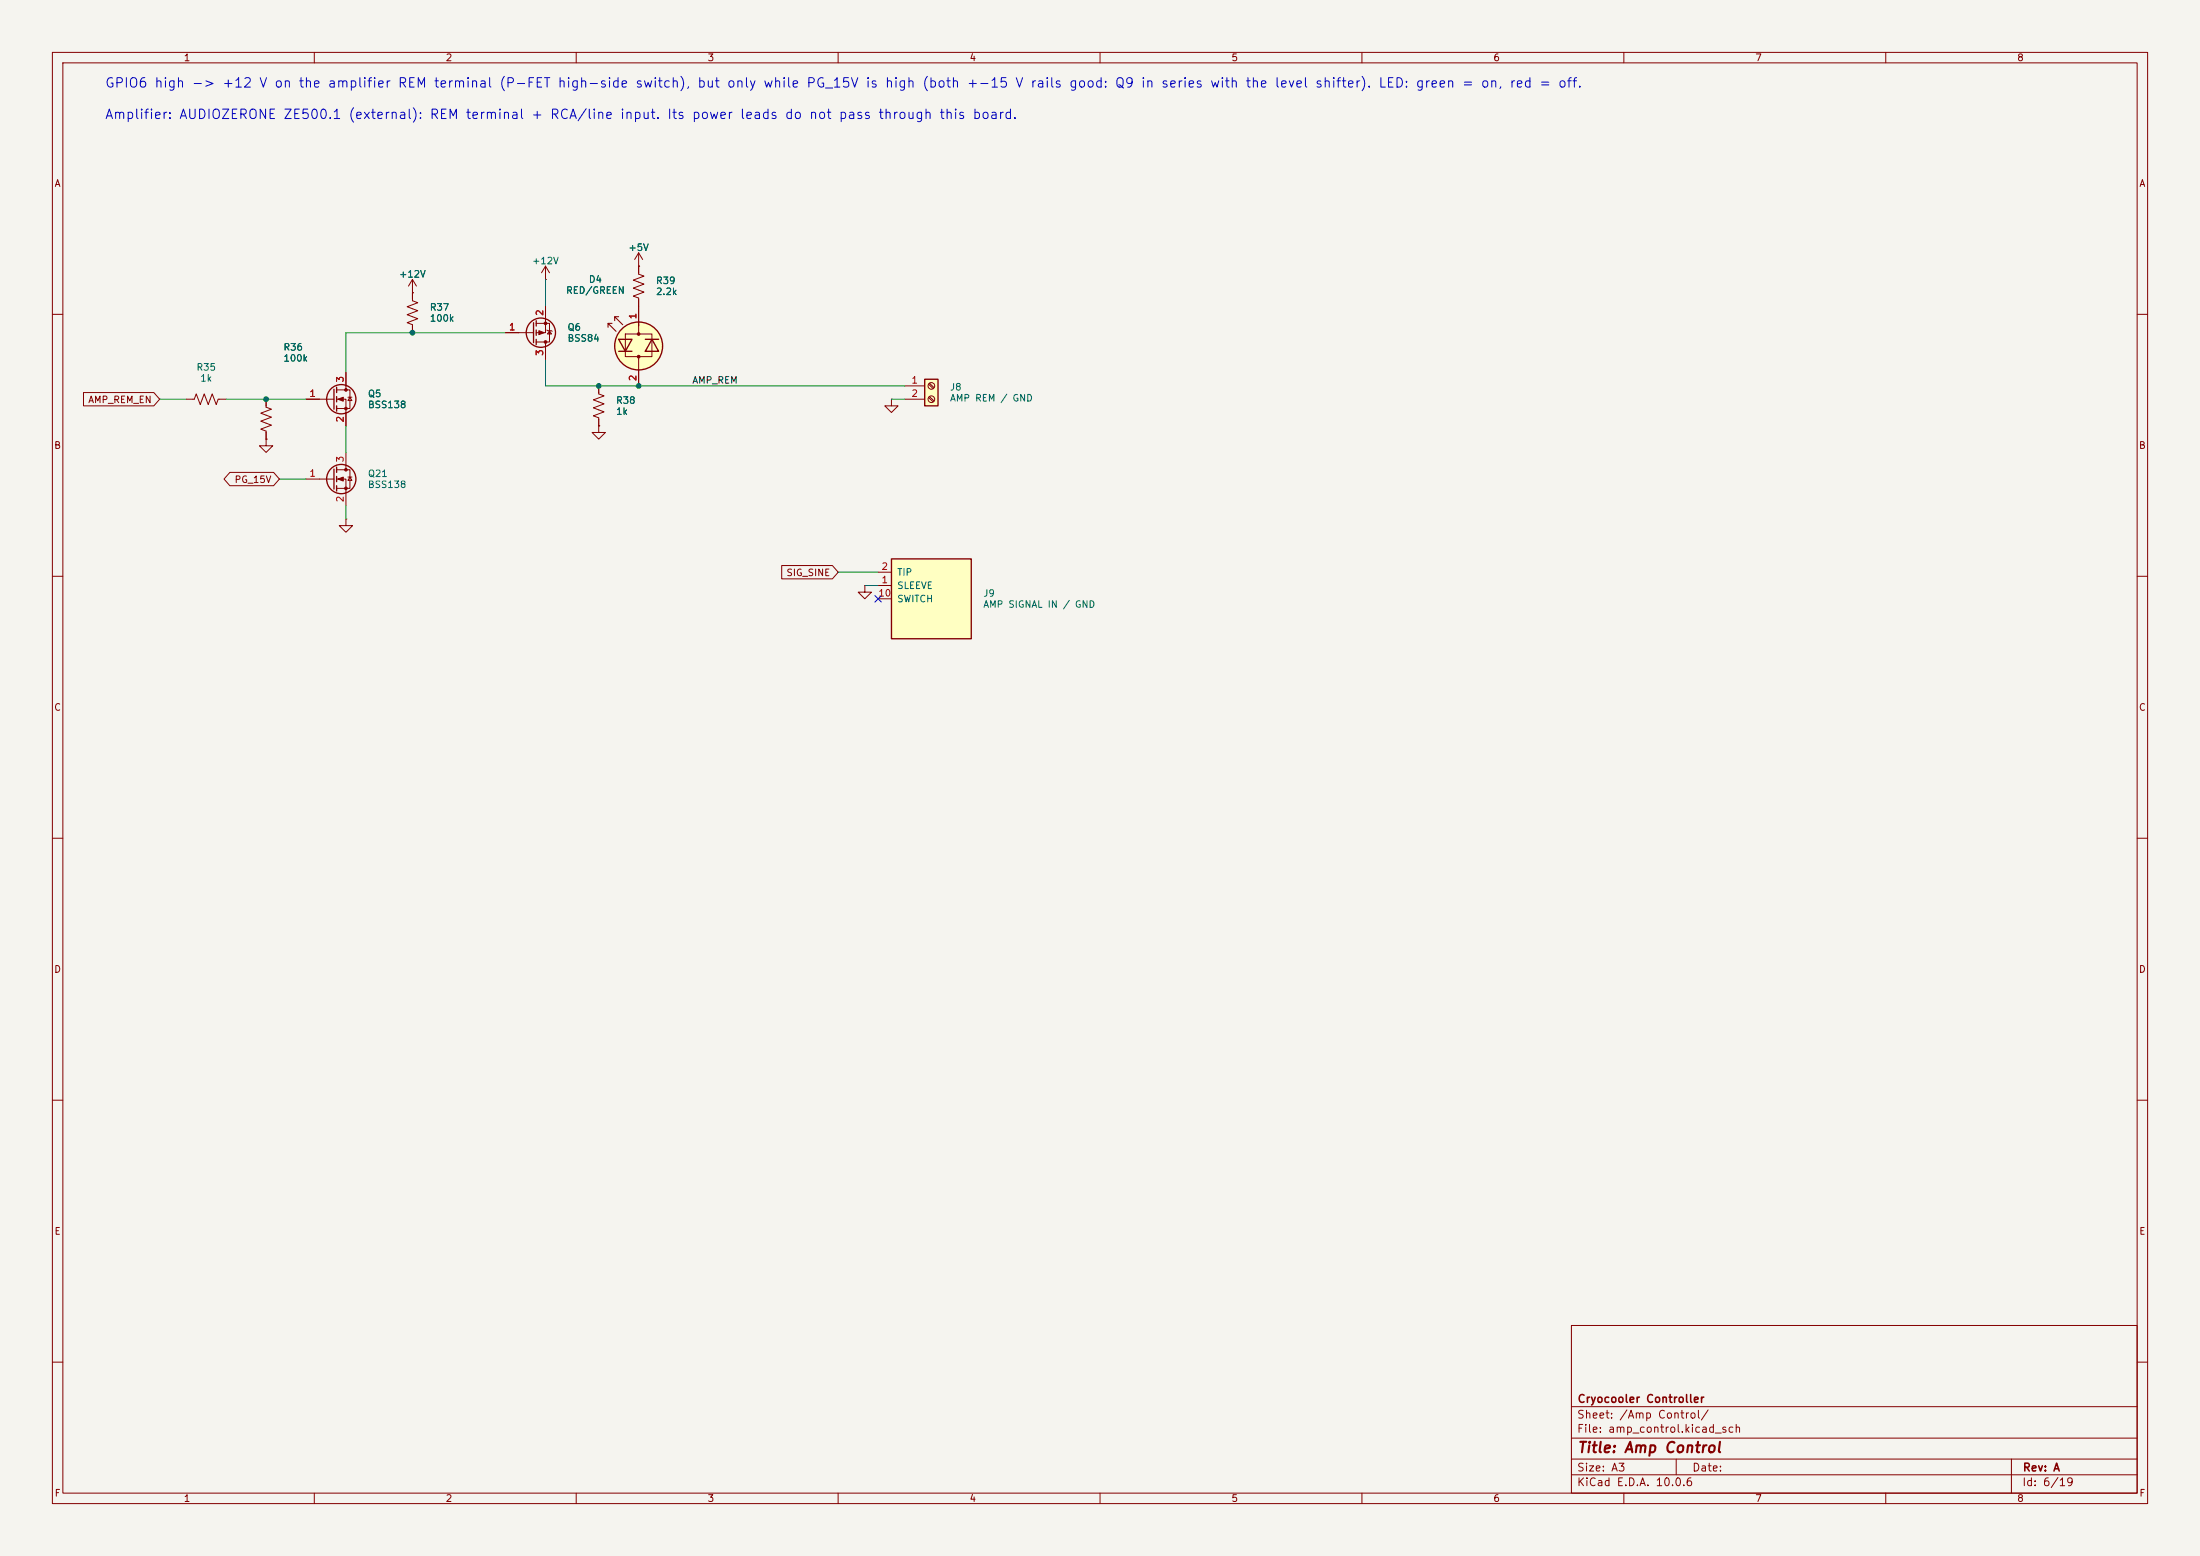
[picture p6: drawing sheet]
(kicad_sch
 (version 20260306)
 (generator "eeschema")
 (generator_version "10.0")
 (paper "A3")
 (title_block
  (title "Amp Control")
  (rev "A")
  (company "Cryocooler Controller"))
 (lib_symbols
  (symbol "Connector:Screw_Terminal_01x02"
   (pin_names
    (offset 1.016) (hide yes)) (exclude_from_sim no) (in_bom yes) (on_board yes)
   (in_pos_files yes)
   (duplicate_pin_numbers_are_jumpers no)
   (property "Reference" "J" (at 0 2.54 0) (show_name no) (do_not_autoplace no) (effects (font (size 1.27 1.27))))
   (property "Value" "Screw_Terminal_01x02" (at 0 -5.08 0) (show_name no) (do_not_autoplace no) (effects (font (size 1.27 1.27))))
   (property "Footprint" "" (at 0 0 0) (show_name no) (do_not_autoplace no) (hide yes) (effects (font (size 1.27 1.27))))
   (property "Datasheet" "" (at 0 0 0) (show_name no) (do_not_autoplace no) (hide yes) (effects (font (size 1.27 1.27))))
   (property "Description" "Generic screw terminal, single row, 01x02, script generated (kicad-library-utils/schlib/autogen/connector/)" (at 0 0 0) (show_name no) (do_not_autoplace no) (hide yes) (effects (font (size 1.27 1.27))))
   (symbol "Screw_Terminal_01x02_1_1"
    (rectangle (start -1.27 1.27) (end 1.27 -3.81) (stroke (width 0.254) (type default)) (fill (type background)))
    (polyline (pts (xy -0.5334 0.3302) (xy 0.3302 -0.508)) (stroke (width 0.1524) (type default)) (fill (type none)))
    (polyline (pts (xy -0.5334 -2.2098) (xy 0.3302 -3.048)) (stroke (width 0.1524) (type default)) (fill (type none)))
    (polyline (pts (xy -0.3556 0.508) (xy 0.508 -0.3302)) (stroke (width 0.1524) (type default)) (fill (type none)))
    (polyline (pts (xy -0.3556 -2.032) (xy 0.508 -2.8702)) (stroke (width 0.1524) (type default)) (fill (type none)))
    (circle (center 0 0) (radius 0.635) (stroke (width 0.1524) (type default)) (fill (type none)))
    (circle (center 0 -2.54) (radius 0.635) (stroke (width 0.1524) (type default)) (fill (type none)))
    (pin passive line (at -5.08 0 0) (length 3.81) (name "Pin_1" (effects (font (size 1.27 1.27)))) (number "1" (effects (font (size 1.27 1.27)))))
    (pin passive line (at -5.08 -2.54 0) (length 3.81) (name "Pin_2" (effects (font (size 1.27 1.27)))) (number "2" (effects (font (size 1.27 1.27))))))
   (embedded_fonts no))
  (symbol "Device:LED_Dual_Bidirectional"
   (pin_names
    (offset 0) (hide yes)) (exclude_from_sim no) (in_bom yes) (on_board yes)
   (in_pos_files yes)
   (duplicate_pin_numbers_are_jumpers no)
   (property "Reference" "D" (at 0 5.715 0) (show_name no) (do_not_autoplace no) (effects (font (size 1.27 1.27))))
   (property "Value" "LED_Dual_Bidirectional" (at 0 -6.35 0) (show_name no) (do_not_autoplace no) (effects (font (size 1.27 1.27))))
   (property "Footprint" "" (at 0 0 0) (show_name no) (do_not_autoplace no) (hide yes) (effects (font (size 1.27 1.27))))
   (property "Datasheet" "" (at 0 0 0) (show_name no) (do_not_autoplace no) (hide yes) (effects (font (size 1.27 1.27))))
   (property "Description" "Dual LED, bidirectional" (at 0 0 0) (show_name no) (do_not_autoplace no) (hide yes) (effects (font (size 1.27 1.27))))
   (symbol "LED_Dual_Bidirectional_0_1"
    (polyline (pts (xy -4.572 0) (xy -2.54 0)) (stroke (width 0) (type default)) (fill (type none)))
    (circle (center -2.032 0) (radius 0.254) (stroke (width 0) (type default)) (fill (type outline)))
    (polyline (pts (xy -2.032 0) (xy -2.54 0)) (stroke (width 0) (type default)) (fill (type none)))
    (polyline (pts (xy -1.016 3.81) (xy -1.016 1.27)) (stroke (width 0.254) (type default)) (fill (type none)))
    (polyline (pts (xy -1.016 -1.27) (xy -1.016 -3.81) (xy 1.27 -2.54) (xy -1.016 -1.27)) (stroke (width 0.254) (type default)) (fill (type none)))
    (circle (center 0 0) (radius 4.572) (stroke (width 0.254) (type default)) (fill (type background)))
    (polyline (pts (xy 1.27 3.81) (xy 1.27 1.27) (xy -1.016 2.54) (xy 1.27 3.81)) (stroke (width 0.254) (type default)) (fill (type none)))
    (polyline (pts (xy 1.27 -1.27) (xy 1.27 -3.81)) (stroke (width 0.254) (type default)) (fill (type none)))
    (polyline (pts (xy 2.286 2.54) (xy -2.032 2.54) (xy -2.032 -2.54) (xy 2.286 -2.54) (xy 2.286 2.54)) (stroke (width 0) (type default)) (fill (type none)))
    (circle (center 2.286 0) (radius 0.254) (stroke (width 0) (type default)) (fill (type outline)))
    (polyline (pts (xy 2.794 4.318) (xy 4.318 5.842) (xy 3.556 5.842)) (stroke (width 0.2032) (type default)) (fill (type none)))
    (polyline (pts (xy 4.064 3.048) (xy 5.588 4.572) (xy 4.826 4.572)) (stroke (width 0.2032) (type default)) (fill (type none)))
    (polyline (pts (xy 4.064 0) (xy 2.286 0)) (stroke (width 0) (type default)) (fill (type outline)))
    (polyline (pts (xy 4.318 5.842) (xy 4.318 5.08)) (stroke (width 0.2032) (type default)) (fill (type none)))
    (polyline (pts (xy 5.588 4.572) (xy 5.588 3.81)) (stroke (width 0.2032) (type default)) (fill (type none))))
   (symbol "LED_Dual_Bidirectional_1_1"
    (pin input line (at 7.62 0 180) (length 3.81) (name "KA" (effects (font (size 1.27 1.27)))) (number "1" (effects (font (size 1.27 1.27)))))
    (pin input line (at -7.62 0 0) (length 3.048) (name "AK" (effects (font (size 1.27 1.27)))) (number "2" (effects (font (size 1.27 1.27))))))
   (embedded_fonts no))
  (symbol "Device:R_US"
   (pin_numbers (hide yes))
   (pin_names
    (offset 0)) (exclude_from_sim no) (in_bom yes) (on_board yes)
   (in_pos_files yes)
   (duplicate_pin_numbers_are_jumpers no)
   (property "Reference" "R" (at 2.54 0 90) (show_name no) (do_not_autoplace no) (effects (font (size 1.27 1.27))))
   (property "Value" "R_US" (at -2.54 0 90) (show_name no) (do_not_autoplace no) (effects (font (size 1.27 1.27))))
   (property "Footprint" "" (at 1.016 -0.254 90) (show_name no) (do_not_autoplace no) (hide yes) (effects (font (size 1.27 1.27))))
   (property "Datasheet" "" (at 0 0 0) (show_name no) (do_not_autoplace no) (hide yes) (effects (font (size 1.27 1.27))))
   (property "Description" "Resistor, US symbol" (at 0 0 0) (show_name no) (do_not_autoplace no) (hide yes) (effects (font (size 1.27 1.27))))
   (symbol "R_US_0_1"
    (polyline (pts (xy 0 2.286) (xy 0 2.54)) (stroke (width 0) (type default)) (fill (type none)))
    (polyline (pts (xy 0 2.286) (xy 1.016 1.905) (xy 0 1.524) (xy -1.016 1.143) (xy 0 0.762)) (stroke (width 0) (type default)) (fill (type none)))
    (polyline (pts (xy 0 0.762) (xy 1.016 0.381) (xy 0 0) (xy -1.016 -0.381) (xy 0 -0.762)) (stroke (width 0) (type default)) (fill (type none)))
    (polyline (pts (xy 0 -0.762) (xy 1.016 -1.143) (xy 0 -1.524) (xy -1.016 -1.905) (xy 0 -2.286)) (stroke (width 0) (type default)) (fill (type none)))
    (polyline (pts (xy 0 -2.286) (xy 0 -2.54)) (stroke (width 0) (type default)) (fill (type none))))
   (symbol "R_US_1_1"
    (pin passive line (at 0 3.81 270) (length 1.27) (name "" (effects (font (size 1.27 1.27)))) (number "1" (effects (font (size 1.27 1.27)))))
    (pin passive line (at 0 -3.81 90) (length 1.27) (name "" (effects (font (size 1.27 1.27)))) (number "2" (effects (font (size 1.27 1.27))))))
   (embedded_fonts no))
  (symbol "Transistor_FET:BSS138"
   (pin_names
    (offset 0) (hide yes)) (exclude_from_sim no) (in_bom yes) (on_board yes)
   (in_pos_files yes)
   (duplicate_pin_numbers_are_jumpers no)
   (property "Reference" "Q" (at 5.08 1.905 0) (show_name no) (do_not_autoplace no) (effects (font (size 1.27 1.27)) (justify left)))
   (property "Value" "BSS138" (at 5.08 0 0) (show_name no) (do_not_autoplace no) (effects (font (size 1.27 1.27)) (justify left)))
   (property "Footprint" "Package_TO_SOT_SMD:SOT-23" (at 5.08 -1.905 0) (show_name no) (do_not_autoplace no) (hide yes) (effects (font (size 1.27 1.27)
    (italic yes)) (justify left)))
   (property "Datasheet" "https://www.onsemi.com/pub/Collateral/BSS138-D.PDF" (at 5.08 -3.81 0) (show_name no) (do_not_autoplace no) (hide yes) (effects (font (size 1.27 1.27)) (justify left)))
   (property "Description" "50V Vds, 0.22A Id, N-Channel MOSFET, SOT-23" (at 0 0 0) (show_name no) (do_not_autoplace no) (hide yes) (effects (font (size 1.27 1.27))))
   (symbol "BSS138_0_1"
    (polyline (pts (xy 0.254 1.905) (xy 0.254 -1.905)) (stroke (width 0.254) (type default)) (fill (type none)))
    (polyline (pts (xy 0.254 0) (xy -2.54 0)) (stroke (width 0) (type default)) (fill (type none)))
    (polyline (pts (xy 0.762 2.286) (xy 0.762 1.27)) (stroke (width 0.254) (type default)) (fill (type none)))
    (polyline (pts (xy 0.762 0.508) (xy 0.762 -0.508)) (stroke (width 0.254) (type default)) (fill (type none)))
    (polyline (pts (xy 0.762 -1.27) (xy 0.762 -2.286)) (stroke (width 0.254) (type default)) (fill (type none)))
    (polyline (pts (xy 0.762 -1.778) (xy 3.302 -1.778) (xy 3.302 1.778) (xy 0.762 1.778)) (stroke (width 0) (type default)) (fill (type none)))
    (polyline (pts (xy 1.016 0) (xy 2.032 0.381) (xy 2.032 -0.381) (xy 1.016 0)) (stroke (width 0) (type default)) (fill (type outline)))
    (circle (center 1.651 0) (radius 2.794) (stroke (width 0.254) (type default)) (fill (type none)))
    (polyline (pts (xy 2.54 2.54) (xy 2.54 1.778)) (stroke (width 0) (type default)) (fill (type none)))
    (circle (center 2.54 1.778) (radius 0.254) (stroke (width 0) (type default)) (fill (type outline)))
    (circle (center 2.54 -1.778) (radius 0.254) (stroke (width 0) (type default)) (fill (type outline)))
    (polyline (pts (xy 2.54 -2.54) (xy 2.54 0) (xy 0.762 0)) (stroke (width 0) (type default)) (fill (type none)))
    (polyline (pts (xy 2.921 0.381) (xy 3.683 0.381)) (stroke (width 0) (type default)) (fill (type none)))
    (polyline (pts (xy 3.302 0.381) (xy 2.921 -0.254) (xy 3.683 -0.254) (xy 3.302 0.381)) (stroke (width 0) (type default)) (fill (type none))))
   (symbol "BSS138_1_1"
    (pin input line (at -5.08 0 0) (length 2.54) (name "G" (effects (font (size 1.27 1.27)))) (number "1" (effects (font (size 1.27 1.27)))))
    (pin passive line (at 2.54 -5.08 90) (length 2.54) (name "S" (effects (font (size 1.27 1.27)))) (number "2" (effects (font (size 1.27 1.27)))))
    (pin passive line (at 2.54 5.08 270) (length 2.54) (name "D" (effects (font (size 1.27 1.27)))) (number "3" (effects (font (size 1.27 1.27))))))
   (embedded_fonts no))
  (symbol "Transistor_FET:BSS84"
   (pin_names (hide yes)) (exclude_from_sim no) (in_bom yes) (on_board yes)
   (in_pos_files yes)
   (duplicate_pin_numbers_are_jumpers no)
   (property "Reference" "Q" (at 5.08 1.905 0) (show_name no) (do_not_autoplace no) (effects (font (size 1.27 1.27)) (justify left)))
   (property "Value" "BSS84" (at 5.08 0 0) (show_name no) (do_not_autoplace no) (effects (font (size 1.27 1.27)) (justify left)))
   (property "Footprint" "Package_TO_SOT_SMD:SOT-23" (at 5.08 -1.905 0) (show_name no) (do_not_autoplace no) (hide yes) (effects (font (size 1.27 1.27)
    (italic yes)) (justify left)))
   (property "Datasheet" "http://assets.nexperia.com/documents/data-sheet/BSS84.pdf" (at 5.08 -3.81 0) (show_name no) (do_not_autoplace no) (hide yes) (effects (font (size 1.27 1.27)) (justify left)))
   (property "Description" "-0.13A Id, -50V Vds, P-Channel MOSFET, SOT-23" (at 0 0 0) (show_name no) (do_not_autoplace no) (hide yes) (effects (font (size 1.27 1.27))))
   (symbol "BSS84_0_1"
    (polyline (pts (xy 0.254 1.905) (xy 0.254 -1.905)) (stroke (width 0.254) (type default)) (fill (type none)))
    (polyline (pts (xy 0.254 0) (xy -2.54 0)) (stroke (width 0) (type default)) (fill (type none)))
    (polyline (pts (xy 0.762 2.286) (xy 0.762 1.27)) (stroke (width 0.254) (type default)) (fill (type none)))
    (polyline (pts (xy 0.762 1.778) (xy 3.302 1.778) (xy 3.302 -1.778) (xy 0.762 -1.778)) (stroke (width 0) (type default)) (fill (type none)))
    (polyline (pts (xy 0.762 0.508) (xy 0.762 -0.508)) (stroke (width 0.254) (type default)) (fill (type none)))
    (polyline (pts (xy 0.762 -1.27) (xy 0.762 -2.286)) (stroke (width 0.254) (type default)) (fill (type none)))
    (circle (center 1.651 0) (radius 2.794) (stroke (width 0.254) (type default)) (fill (type none)))
    (polyline (pts (xy 2.286 0) (xy 1.27 0.381) (xy 1.27 -0.381) (xy 2.286 0)) (stroke (width 0) (type default)) (fill (type outline)))
    (polyline (pts (xy 2.54 2.54) (xy 2.54 1.778)) (stroke (width 0) (type default)) (fill (type none)))
    (circle (center 2.54 1.778) (radius 0.254) (stroke (width 0) (type default)) (fill (type outline)))
    (circle (center 2.54 -1.778) (radius 0.254) (stroke (width 0) (type default)) (fill (type outline)))
    (polyline (pts (xy 2.54 -2.54) (xy 2.54 0) (xy 0.762 0)) (stroke (width 0) (type default)) (fill (type none)))
    (polyline (pts (xy 2.794 -0.508) (xy 2.921 -0.381) (xy 3.683 -0.381) (xy 3.81 -0.254)) (stroke (width 0) (type default)) (fill (type none)))
    (polyline (pts (xy 3.302 -0.381) (xy 2.921 0.254) (xy 3.683 0.254) (xy 3.302 -0.381)) (stroke (width 0) (type default)) (fill (type none))))
   (symbol "BSS84_1_1"
    (pin input line (at -5.08 0 0) (length 2.54) (name "G" (effects (font (size 1.27 1.27)))) (number "1" (effects (font (size 1.27 1.27)))))
    (pin passive line (at 2.54 -5.08 90) (length 2.54) (name "S" (effects (font (size 1.27 1.27)))) (number "2" (effects (font (size 1.27 1.27)))))
    (pin passive line (at 2.54 5.08 270) (length 2.54) (name "D" (effects (font (size 1.27 1.27)))) (number "3" (effects (font (size 1.27 1.27))))))
   (embedded_fonts no))
  (symbol "cryocooler:MJ-3523-SMT-TR"
   (pin_names
    (offset 1.016)) (exclude_from_sim no) (in_bom yes) (on_board yes)
   (in_pos_files yes)
   (duplicate_pin_numbers_are_jumpers no)
   (property "Reference" "J" (at 7.62 10.16 0) (show_name no) (do_not_autoplace no) (effects (font (size 1.27 1.27)) (justify left)))
   (property "Value" "MJ-3523-SMT-TR" (at -7.62 10.16 0) (show_name no) (do_not_autoplace no) (effects (font (size 1.27 1.27)) (justify left)))
   (property "Footprint" "cryocooler:SameSky_MJ-3523-SMT-TR_3.5mm_Horizontal_SMD" (at 0 0 0) (show_name no) (do_not_autoplace no) (hide yes) (effects (font (size 1.27 1.27))))
   (property "Datasheet" "https://www.sameskydevices.com/product/resource/mj-3523-smt.pdf" (at 0 0 0) (show_name no) (do_not_autoplace no) (hide yes) (effects (font (size 1.27 1.27))))
   (property "Description" "Same Sky 3.5 mm mono jack with tip switch, right angle, SMT" (at 0 0 0) (show_name no) (do_not_autoplace no) (hide yes) (effects (font (size 1.27 1.27))))
   (symbol "MJ-3523-SMT-TR_0_1"
    (rectangle (start -7.62 7.62) (end 7.62 -7.62) (stroke (width 0.254) (type default)) (fill (type background))))
   (symbol "MJ-3523-SMT-TR_1_1"
    (pin passive line (at -10.16 2.54 0) (length 2.54) (name "SLEEVE" (effects (font (size 1.27 1.27)))) (number "1" (effects (font (size 1.27 1.27)))))
    (pin passive line (at -10.16 5.08 0) (length 2.54) (name "TIP" (effects (font (size 1.27 1.27)))) (number "2" (effects (font (size 1.27 1.27)))))
    (pin passive line (at -10.16 0 0) (length 2.54) (name "SWITCH" (effects (font (size 1.27 1.27)))) (number "10" (effects (font (size 1.27 1.27))))))
   (embedded_fonts no))
  (symbol "power:+12V"
   (power global)
   (pin_numbers (hide yes))
   (pin_names
    (offset 0) (hide yes)) (exclude_from_sim no) (in_bom yes) (on_board yes)
   (in_pos_files yes)
   (duplicate_pin_numbers_are_jumpers no)
   (property "Reference" "#PWR" (at 0 -3.81 0) (show_name no) (do_not_autoplace no) (hide yes) (effects (font (size 1.27 1.27))))
   (property "Value" "+12V" (at 0 3.556 0) (show_name no) (do_not_autoplace no) (effects (font (size 1.27 1.27))))
   (property "Footprint" "" (at 0 0 0) (show_name no) (do_not_autoplace no) (hide yes) (effects (font (size 1.27 1.27))))
   (property "Datasheet" "" (at 0 0 0) (show_name no) (do_not_autoplace no) (hide yes) (effects (font (size 1.27 1.27))))
   (property "Description" "Power symbol creates a global label with name \"+12V\"" (at 0 0 0) (show_name no) (do_not_autoplace no) (hide yes) (effects (font (size 1.27 1.27))))
   (symbol "+12V_0_1"
    (polyline (pts (xy -0.762 1.27) (xy 0 2.54)) (stroke (width 0) (type default)) (fill (type none)))
    (polyline (pts (xy 0 2.54) (xy 0.762 1.27)) (stroke (width 0) (type default)) (fill (type none)))
    (polyline (pts (xy 0 0) (xy 0 2.54)) (stroke (width 0) (type default)) (fill (type none))))
   (symbol "+12V_1_1"
    (pin power_in line (at 0 0 90) (length 0) (name "" (effects (font (size 1.27 1.27)))) (number "1" (effects (font (size 1.27 1.27))))))
   (embedded_fonts no))
  (symbol "power:+5V"
   (power global)
   (pin_numbers (hide yes))
   (pin_names
    (offset 0) (hide yes)) (exclude_from_sim no) (in_bom yes) (on_board yes)
   (in_pos_files yes)
   (duplicate_pin_numbers_are_jumpers no)
   (property "Reference" "#PWR" (at 0 -3.81 0) (show_name no) (do_not_autoplace no) (hide yes) (effects (font (size 1.27 1.27))))
   (property "Value" "+5V" (at 0 3.556 0) (show_name no) (do_not_autoplace no) (effects (font (size 1.27 1.27))))
   (property "Footprint" "" (at 0 0 0) (show_name no) (do_not_autoplace no) (hide yes) (effects (font (size 1.27 1.27))))
   (property "Datasheet" "" (at 0 0 0) (show_name no) (do_not_autoplace no) (hide yes) (effects (font (size 1.27 1.27))))
   (property "Description" "Power symbol creates a global label with name \"+5V\"" (at 0 0 0) (show_name no) (do_not_autoplace no) (hide yes) (effects (font (size 1.27 1.27))))
   (symbol "+5V_0_1"
    (polyline (pts (xy -0.762 1.27) (xy 0 2.54)) (stroke (width 0) (type default)) (fill (type none)))
    (polyline (pts (xy 0 2.54) (xy 0.762 1.27)) (stroke (width 0) (type default)) (fill (type none)))
    (polyline (pts (xy 0 0) (xy 0 2.54)) (stroke (width 0) (type default)) (fill (type none))))
   (symbol "+5V_1_1"
    (pin power_in line (at 0 0 90) (length 0) (name "" (effects (font (size 1.27 1.27)))) (number "1" (effects (font (size 1.27 1.27))))))
   (embedded_fonts no))
  (symbol "power:GND"
   (power global)
   (pin_numbers (hide yes))
   (pin_names
    (offset 0) (hide yes)) (exclude_from_sim no) (in_bom yes) (on_board yes)
   (in_pos_files yes)
   (duplicate_pin_numbers_are_jumpers no)
   (property "Reference" "#PWR" (at 0 -6.35 0) (show_name no) (do_not_autoplace no) (hide yes) (effects (font (size 1.27 1.27))))
   (property "Value" "GND" (at 0 -3.81 0) (show_name no) (do_not_autoplace no) (effects (font (size 1.27 1.27))))
   (property "Footprint" "" (at 0 0 0) (show_name no) (do_not_autoplace no) (hide yes) (effects (font (size 1.27 1.27))))
   (property "Datasheet" "" (at 0 0 0) (show_name no) (do_not_autoplace no) (hide yes) (effects (font (size 1.27 1.27))))
   (property "Description" "Power symbol creates a global label with name \"GND\" , ground" (at 0 0 0) (show_name no) (do_not_autoplace no) (hide yes) (effects (font (size 1.27 1.27))))
   (symbol "GND_0_1"
    (polyline (pts (xy 0 0) (xy 0 -1.27) (xy 1.27 -1.27) (xy 0 -2.54) (xy -1.27 -1.27) (xy 0 -1.27)) (stroke (width 0) (type default)) (fill (type none))))
   (symbol "GND_1_1"
    (pin power_in line (at 0 0 270) (length 0) (name "" (effects (font (size 1.27 1.27)))) (number "1" (effects (font (size 1.27 1.27))))))
   (embedded_fonts no)))
 (text "GPIO6 high -> +12 V on the amplifier REM terminal (P-FET high-side switch), but only while PG_15V is high (both +-15 V rails good: Q9 in series with the level shifter). LED: green = on, red = off."
  (exclude_from_sim no)
  (at 20 15 0)
  (effects (font (size 1.8 1.8)) (justify left top)))
 (text "Amplifier: AUDIOZERONE ZE500.1 (external): REM terminal + RCA/line input. Its power leads do not pass through this board."
  (exclude_from_sim no)
  (at 20 21 0)
  (effects (font (size 1.8 1.8)) (justify left top)))
 (junction
  (at 114.3 73.66)
  (diameter 0)
  (color 0 0 0 0))
 (junction
  (at 121.92 73.66)
  (diameter 0)
  (color 0 0 0 0))
 (junction
  (at 50.8 76.2)
  (diameter 0)
  (color 0 0 0 0))
 (junction
  (at 78.74 63.5)
  (diameter 0)
  (color 0 0 0 0))
 (no_connect
  (at 167.64 114.3))
 (wire
  (pts (xy 78.74 63.5) (xy 96.52 63.5))
  (stroke (width 0) (type default)))
 (wire
  (pts (xy 50.8 76.2) (xy 58.42 76.2))
  (stroke (width 0) (type default)))
 (wire
  (pts (xy 66.04 81.28) (xy 66.04 86.36))
  (stroke (width 0) (type default)))
 (wire
  (pts (xy 66.04 63.5) (xy 78.74 63.5))
  (stroke (width 0) (type default)))
 (wire
  (pts (xy 160.02 109.22) (xy 167.64 109.22))
  (stroke (width 0) (type default)))
 (wire
  (pts (xy 104.14 68.58) (xy 104.14 73.66))
  (stroke (width 0) (type default)))
 (wire
  (pts (xy 104.14 73.66) (xy 114.3 73.66))
  (stroke (width 0) (type default)))
 (wire
  (pts (xy 66.04 96.52) (xy 66.04 99.06))
  (stroke (width 0) (type default)))
 (wire
  (pts (xy 165.1 111.76) (xy 167.64 111.76))
  (stroke (width 0) (type default)))
 (wire
  (pts (xy 30.48 76.2) (xy 35.56 76.2))
  (stroke (width 0) (type default)))
 (wire
  (pts (xy 53.34 91.44) (xy 58.42 91.44))
  (stroke (width 0) (type default)))
 (wire
  (pts (xy 121.92 73.66) (xy 172.72 73.66))
  (stroke (width 0) (type default)))
 (wire
  (pts (xy 170.18 76.2) (xy 172.72 76.2))
  (stroke (width 0) (type default)))
 (wire
  (pts (xy 104.14 53.34) (xy 104.14 58.42))
  (stroke (width 0) (type default)))
 (wire
  (pts (xy 43.18 76.2) (xy 50.8 76.2))
  (stroke (width 0) (type default)))
 (wire
  (pts (xy 66.04 63.5) (xy 66.04 71.12))
  (stroke (width 0) (type default)))
 (wire
  (pts (xy 114.3 73.66) (xy 121.92 73.66))
  (stroke (width 0) (type default)))
 (label "AMP_REM"
  (at 132.08 73.66 0)
  (effects (font (size 1.27 1.27)) (justify left bottom)))
 (global_label "PG_15V"
  (shape bidirectional)
  (at 53.34 91.44 180)
  (fields_autoplaced yes)
  (effects (font (size 1.27 1.27)) (justify right))
  (property "Intersheetrefs" "${INTERSHEET_REFS}" (at 53.34 91.44 0) (hide yes) (show_name no) (do_not_autoplace no) (effects (font (size 1.27 1.27)) (justify right))))
 (global_label "SIG_SINE"
  (shape input)
  (at 160.02 109.22 180)
  (fields_autoplaced yes)
  (effects (font (size 1.27 1.27)) (justify right))
  (property "Intersheetrefs" "${INTERSHEET_REFS}" (at 160.02 109.22 0) (hide yes) (show_name no) (do_not_autoplace no) (effects (font (size 1.27 1.27)) (justify right))))
 (global_label "AMP_REM_EN"
  (shape input)
  (at 30.48 76.2 180)
  (fields_autoplaced yes)
  (effects (font (size 1.27 1.27)) (justify right))
  (property "Intersheetrefs" "${INTERSHEET_REFS}" (at 30.48 76.2 0) (hide yes) (show_name no) (do_not_autoplace no) (effects (font (size 1.27 1.27)) (justify right))))
 (symbol
  (lib_id "Device:LED_Dual_Bidirectional")
  (at 121.92 66.04 90)
  (unit 1)
  (body_style 1)
  (exclude_from_sim no)
  (in_bom yes)
  (on_board yes)
  (in_pos_files yes)
  (dnp no)
  (property "Reference" "D4" (at 113.665 53.32 270) (show_name no) (do_not_autoplace no) (effects (font (size 1.27 1.27))))
  (property "Value" "RED/GREEN" (at 113.665 55.42 270) (show_name no) (do_not_autoplace no) (effects (font (size 1.27 1.27))))
  (property "Footprint" "LED_SMD:LED_1206_3216Metric" (at 121.92 66.04 0) (hide yes) (show_name no) (do_not_autoplace no) (effects (font (size 1.27 1.27))))
  (property "Datasheet" "https://www.sunledusa.com/products/spec/XZMDKVG55W-4.pdf" (at 121.92 66.04 0) (hide yes) (show_name no) (do_not_autoplace no) (effects (font (size 1.27 1.27))))
  (property "Description" "Dual LED, bidirectional" (at 121.92 66.04 0) (hide yes) (show_name no) (do_not_autoplace no) (effects (font (size 1.27 1.27))))
  (property "Product" "https://www.digikey.com/en/products/result?keywords=XZMDKVG55W-4" (at 121.92 66.04 0) (hide yes) (show_name no) (do_not_autoplace no) (effects (font (size 1.27 1.27))))
  (pin "1")
  (pin "2"))
 (symbol
  (lib_id "Transistor_FET:BSS138")
  (at 63.5 76.2 0)
  (unit 1)
  (body_style 1)
  (exclude_from_sim no)
  (in_bom yes)
  (on_board yes)
  (in_pos_files yes)
  (dnp no)
  (property "Reference" "Q5" (at 70.145 75.15 0) (show_name no) (do_not_autoplace no) (effects (font (size 1.27 1.27)) (justify left)))
  (property "Value" "BSS138" (at 70.145 77.25 0) (show_name no) (do_not_autoplace no) (effects (font (size 1.27 1.27)) (justify left)))
  (property "Footprint" "Package_TO_SOT_SMD:SOT-23" (at 63.5 76.2 0) (hide yes) (show_name no) (do_not_autoplace no) (effects (font (size 1.27 1.27))))
  (property "Datasheet" "https://www.diodes.com/assets/Datasheets/BSS138.pdf" (at 63.5 76.2 0) (hide yes) (show_name no) (do_not_autoplace no) (effects (font (size 1.27 1.27))))
  (property "Description" "50V Vds, 0.22A Id, N-Channel MOSFET, SOT-23" (at 63.5 76.2 0) (hide yes) (show_name no) (do_not_autoplace no) (effects (font (size 1.27 1.27))))
  (property "Product" "https://www.digikey.com/en/products/result?keywords=BSS138-7-F" (at 63.5 76.2 0) (hide yes) (show_name no) (do_not_autoplace no) (effects (font (size 1.27 1.27))))
  (pin "1")
  (pin "2")
  (pin "3"))
 (symbol
  (lib_id "Device:R_US")
  (at 78.74 59.69 0)
  (unit 1)
  (body_style 1)
  (exclude_from_sim no)
  (in_bom yes)
  (on_board yes)
  (in_pos_files yes)
  (dnp no)
  (property "Reference" "R37" (at 81.956 58.64 0) (show_name no) (do_not_autoplace no) (effects (font (size 1.27 1.27)) (justify left)))
  (property "Value" "100k" (at 81.956 60.74 0) (show_name no) (do_not_autoplace no) (effects (font (size 1.27 1.27)) (justify left)))
  (property "Footprint" "Resistor_SMD:R_0402_1005Metric" (at 78.74 59.69 0) (hide yes) (show_name no) (do_not_autoplace no) (effects (font (size 1.27 1.27))))
  (property "Datasheet" "https://www.digikey.com/en/products/result?keywords=RC0402FR-07100KL" (at 78.74 59.69 0) (hide yes) (show_name no) (do_not_autoplace no) (effects (font (size 1.27 1.27))))
  (property "Description" "Resistor, US symbol" (at 78.74 59.69 0) (hide yes) (show_name no) (do_not_autoplace no) (effects (font (size 1.27 1.27))))
  (property "Product" "https://www.digikey.com/en/products/result?keywords=RC0402FR-07100KL" (at 78.74 59.69 0) (hide yes) (show_name no) (do_not_autoplace no) (effects (font (size 1.27 1.27))))
  (pin "1")
  (pin "2"))
 (symbol
  (lib_id "Device:R_US")
  (at 50.8 80.01 0)
  (unit 1)
  (body_style 1)
  (exclude_from_sim no)
  (in_bom yes)
  (on_board yes)
  (in_pos_files yes)
  (dnp no)
  (property "Reference" "R36" (at 54.016 66.26 0) (show_name no) (do_not_autoplace no) (effects (font (size 1.27 1.27)) (justify left)))
  (property "Value" "100k" (at 54.016 68.36 0) (show_name no) (do_not_autoplace no) (effects (font (size 1.27 1.27)) (justify left)))
  (property "Footprint" "Resistor_SMD:R_0402_1005Metric" (at 50.8 80.01 0) (hide yes) (show_name no) (do_not_autoplace no) (effects (font (size 1.27 1.27))))
  (property "Datasheet" "https://www.digikey.com/en/products/result?keywords=RC0402FR-07100KL" (at 50.8 80.01 0) (hide yes) (show_name no) (do_not_autoplace no) (effects (font (size 1.27 1.27))))
  (property "Description" "Resistor, US symbol" (at 50.8 80.01 0) (hide yes) (show_name no) (do_not_autoplace no) (effects (font (size 1.27 1.27))))
  (property "Product" "https://www.digikey.com/en/products/result?keywords=RC0402FR-07100KL" (at 50.8 80.01 0) (hide yes) (show_name no) (do_not_autoplace no) (effects (font (size 1.27 1.27))))
  (pin "1")
  (pin "2"))
 (symbol
  (lib_id "power:GND")
  (at 66.04 99.06 0)
  (unit 1)
  (body_style 1)
  (exclude_from_sim no)
  (in_bom no)
  (on_board no)
  (in_pos_files yes)
  (dnp no)
  (property "Reference" "#PWR118" (at 66.04 99.06 0) (hide yes) (show_name no) (do_not_autoplace no) (effects (font (size 1.27 1.27))))
  (property "Value" "GND" (at 66.04 99.06 0) (hide yes) (show_name no) (do_not_autoplace no) (effects (font (size 1.27 1.27))))
  (property "Footprint" "" (at 66.04 99.06 0) (hide yes) (show_name no) (do_not_autoplace no) (effects (font (size 1.27 1.27))))
  (property "Datasheet" "" (at 66.04 99.06 0) (hide yes) (show_name no) (do_not_autoplace no) (effects (font (size 1.27 1.27))))
  (property "Description" "Power symbol creates a global label with name \\\"GND\\\" , ground" (at 66.04 99.06 0) (hide yes) (show_name no) (do_not_autoplace no) (effects (font (size 1.27 1.27))))
  (pin "1"))
 (symbol
  (lib_id "power:+5V")
  (at 121.92 50.8 0)
  (unit 1)
  (body_style 1)
  (exclude_from_sim no)
  (in_bom no)
  (on_board no)
  (in_pos_files yes)
  (dnp no)
  (property "Reference" "#PWR122" (at 121.92 50.8 0) (hide yes) (show_name no) (do_not_autoplace no) (effects (font (size 1.27 1.27))))
  (property "Value" "+5V" (at 121.92 47.244 0) (show_name no) (do_not_autoplace no) (effects (font (size 1.27 1.27))))
  (property "Footprint" "" (at 121.92 50.8 0) (hide yes) (show_name no) (do_not_autoplace no) (effects (font (size 1.27 1.27))))
  (property "Datasheet" "" (at 121.92 50.8 0) (hide yes) (show_name no) (do_not_autoplace no) (effects (font (size 1.27 1.27))))
  (property "Description" "Power symbol creates a global label with name \\\"+5V\\\"" (at 121.92 50.8 0) (hide yes) (show_name no) (do_not_autoplace no) (effects (font (size 1.27 1.27))))
  (pin "1"))
 (symbol
  (lib_id "Connector:Screw_Terminal_01x02")
  (at 177.8 73.66 0)
  (unit 1)
  (body_style 1)
  (exclude_from_sim no)
  (in_bom yes)
  (on_board yes)
  (in_pos_files yes)
  (dnp no)
  (property "Reference" "J8" (at 181.27 73.88 0) (show_name no) (do_not_autoplace no) (effects (font (size 1.27 1.27)) (justify left)))
  (property "Value" "AMP REM / GND" (at 181.27 75.98 0) (show_name no) (do_not_autoplace no) (effects (font (size 1.27 1.27)) (justify left)))
  (property "Footprint" "cryocooler:PhoenixContact_MC_0,5_2-G-2,54_SMD_1x02_P2.54mm_Horizontal" (at 177.8 73.66 0) (hide yes) (show_name no) (do_not_autoplace no) (effects (font (size 1.27 1.27))))
  (property "Datasheet" "https://www.phoenixcontact.com/en-us/products/pcb-header-mc-05-2-g-254-smd-r24-1821698?type=pdf" (at 177.8 73.66 0) (hide yes) (show_name no) (do_not_autoplace no) (effects (font (size 1.27 1.27))))
  (property "Description" "Generic screw terminal, single row, 01x02, script generated (kicad-library-utils/schlib/autogen/connector/)" (at 177.8 73.66 0) (hide yes) (show_name no) (do_not_autoplace no) (effects (font (size 1.27 1.27))))
  (property "Product" "https://www.digikey.com/en/products/detail/phoenix-contact/1821698/7558295" (at 177.8 73.66 0) (hide yes) (show_name no) (do_not_autoplace no) (effects (font (size 1.27 1.27))))
  (pin "1")
  (pin "2"))
 (symbol
  (lib_id "Device:R_US")
  (at 121.92 54.61 0)
  (unit 1)
  (body_style 1)
  (exclude_from_sim no)
  (in_bom yes)
  (on_board yes)
  (in_pos_files yes)
  (dnp no)
  (property "Reference" "R39" (at 125.136 53.56 0) (show_name no) (do_not_autoplace no) (effects (font (size 1.27 1.27)) (justify left)))
  (property "Value" "2.2k" (at 125.136 55.66 0) (show_name no) (do_not_autoplace no) (effects (font (size 1.27 1.27)) (justify left)))
  (property "Footprint" "Resistor_SMD:R_0402_1005Metric" (at 121.92 54.61 0) (hide yes) (show_name no) (do_not_autoplace no) (effects (font (size 1.27 1.27))))
  (property "Datasheet" "https://www.digikey.com/en/products/result?keywords=RC0402FR-072K2L" (at 121.92 54.61 0) (hide yes) (show_name no) (do_not_autoplace no) (effects (font (size 1.27 1.27))))
  (property "Description" "Resistor, US symbol" (at 121.92 54.61 0) (hide yes) (show_name no) (do_not_autoplace no) (effects (font (size 1.27 1.27))))
  (property "Product" "https://www.digikey.com/en/products/result?keywords=RC0402FR-072K2L" (at 121.92 54.61 0) (hide yes) (show_name no) (do_not_autoplace no) (effects (font (size 1.27 1.27))))
  (pin "1")
  (pin "2"))
 (symbol
  (lib_id "power:GND")
  (at 50.8 83.82 0)
  (unit 1)
  (body_style 1)
  (exclude_from_sim no)
  (in_bom no)
  (on_board no)
  (in_pos_files yes)
  (dnp no)
  (property "Reference" "#PWR117" (at 50.8 83.82 0) (hide yes) (show_name no) (do_not_autoplace no) (effects (font (size 1.27 1.27))))
  (property "Value" "GND" (at 50.8 83.82 0) (hide yes) (show_name no) (do_not_autoplace no) (effects (font (size 1.27 1.27))))
  (property "Footprint" "" (at 50.8 83.82 0) (hide yes) (show_name no) (do_not_autoplace no) (effects (font (size 1.27 1.27))))
  (property "Datasheet" "" (at 50.8 83.82 0) (hide yes) (show_name no) (do_not_autoplace no) (effects (font (size 1.27 1.27))))
  (property "Description" "Power symbol creates a global label with name \\\"GND\\\" , ground" (at 50.8 83.82 0) (hide yes) (show_name no) (do_not_autoplace no) (effects (font (size 1.27 1.27))))
  (pin "1"))
 (symbol
  (lib_id "Transistor_FET:BSS138")
  (at 63.5 91.44 0)
  (unit 1)
  (body_style 1)
  (exclude_from_sim no)
  (in_bom yes)
  (on_board yes)
  (in_pos_files yes)
  (dnp no)
  (property "Reference" "Q21" (at 70.145 90.39 0) (show_name no) (do_not_autoplace no) (effects (font (size 1.27 1.27)) (justify left)))
  (property "Value" "BSS138" (at 70.145 92.49 0) (show_name no) (do_not_autoplace no) (effects (font (size 1.27 1.27)) (justify left)))
  (property "Footprint" "Package_TO_SOT_SMD:SOT-23" (at 63.5 91.44 0) (hide yes) (show_name no) (do_not_autoplace no) (effects (font (size 1.27 1.27))))
  (property "Datasheet" "https://www.diodes.com/assets/Datasheets/BSS138.pdf" (at 63.5 91.44 0) (hide yes) (show_name no) (do_not_autoplace no) (effects (font (size 1.27 1.27))))
  (property "Description" "50V Vds, 0.22A Id, N-Channel MOSFET, SOT-23" (at 63.5 91.44 0) (hide yes) (show_name no) (do_not_autoplace no) (effects (font (size 1.27 1.27))))
  (property "Product" "https://www.digikey.com/en/products/result?keywords=BSS138-7-F" (at 63.5 91.44 0) (hide yes) (show_name no) (do_not_autoplace no) (effects (font (size 1.27 1.27))))
  (pin "1")
  (pin "2")
  (pin "3"))
 (symbol
  (lib_id "power:GND")
  (at 165.1 111.76 0)
  (unit 1)
  (body_style 1)
  (exclude_from_sim no)
  (in_bom no)
  (on_board no)
  (in_pos_files yes)
  (dnp no)
  (property "Reference" "#PWR124" (at 165.1 111.76 0) (hide yes) (show_name no) (do_not_autoplace no) (effects (font (size 1.27 1.27))))
  (property "Value" "GND" (at 165.1 111.76 0) (hide yes) (show_name no) (do_not_autoplace no) (effects (font (size 1.27 1.27))))
  (property "Footprint" "" (at 165.1 111.76 0) (hide yes) (show_name no) (do_not_autoplace no) (effects (font (size 1.27 1.27))))
  (property "Datasheet" "" (at 165.1 111.76 0) (hide yes) (show_name no) (do_not_autoplace no) (effects (font (size 1.27 1.27))))
  (property "Description" "Power symbol creates a global label with name \\\"GND\\\" , ground" (at 165.1 111.76 0) (hide yes) (show_name no) (do_not_autoplace no) (effects (font (size 1.27 1.27))))
  (pin "1"))
 (symbol
  (lib_id "power:GND")
  (at 170.18 76.2 0)
  (unit 1)
  (body_style 1)
  (exclude_from_sim no)
  (in_bom no)
  (on_board no)
  (in_pos_files yes)
  (dnp no)
  (property "Reference" "#PWR123" (at 170.18 76.2 0) (hide yes) (show_name no) (do_not_autoplace no) (effects (font (size 1.27 1.27))))
  (property "Value" "GND" (at 170.18 76.2 0) (hide yes) (show_name no) (do_not_autoplace no) (effects (font (size 1.27 1.27))))
  (property "Footprint" "" (at 170.18 76.2 0) (hide yes) (show_name no) (do_not_autoplace no) (effects (font (size 1.27 1.27))))
  (property "Datasheet" "" (at 170.18 76.2 0) (hide yes) (show_name no) (do_not_autoplace no) (effects (font (size 1.27 1.27))))
  (property "Description" "Power symbol creates a global label with name \\\"GND\\\" , ground" (at 170.18 76.2 0) (hide yes) (show_name no) (do_not_autoplace no) (effects (font (size 1.27 1.27))))
  (pin "1"))
 (symbol
  (lib_id "power:+12V")
  (at 78.74 55.88 0)
  (unit 1)
  (body_style 1)
  (exclude_from_sim no)
  (in_bom no)
  (on_board no)
  (in_pos_files yes)
  (dnp no)
  (property "Reference" "#PWR119" (at 78.74 55.88 0) (hide yes) (show_name no) (do_not_autoplace no) (effects (font (size 1.27 1.27))))
  (property "Value" "+12V" (at 78.74 52.324 0) (show_name no) (do_not_autoplace no) (effects (font (size 1.27 1.27))))
  (property "Footprint" "" (at 78.74 55.88 0) (hide yes) (show_name no) (do_not_autoplace no) (effects (font (size 1.27 1.27))))
  (property "Datasheet" "" (at 78.74 55.88 0) (hide yes) (show_name no) (do_not_autoplace no) (effects (font (size 1.27 1.27))))
  (property "Description" "Power symbol creates a global label with name \\\"+12V\\\"" (at 78.74 55.88 0) (hide yes) (show_name no) (do_not_autoplace no) (effects (font (size 1.27 1.27))))
  (pin "1"))
 (symbol
  (lib_id "cryocooler:MJ-3523-SMT-TR")
  (at 177.8 114.3 0)
  (unit 1)
  (body_style 1)
  (exclude_from_sim no)
  (in_bom yes)
  (on_board yes)
  (in_pos_files yes)
  (dnp no)
  (property "Reference" "J9" (at 187.62 113.25 0) (show_name no) (do_not_autoplace no) (effects (font (size 1.27 1.27)) (justify left)))
  (property "Value" "AMP SIGNAL IN / GND" (at 187.62 115.35 0) (show_name no) (do_not_autoplace no) (effects (font (size 1.27 1.27)) (justify left)))
  (property "Footprint" "cryocooler:SameSky_MJ-3523-SMT-TR_3.5mm_Horizontal_SMD" (at 177.8 114.3 0) (hide yes) (show_name no) (do_not_autoplace no) (effects (font (size 1.27 1.27))))
  (property "Datasheet" "https://www.sameskydevices.com/product/resource/mj-3523-smt.pdf" (at 177.8 114.3 0) (hide yes) (show_name no) (do_not_autoplace no) (effects (font (size 1.27 1.27))))
  (property "Description" "Same Sky 3.5 mm mono jack with tip switch, right angle, SMT" (at 177.8 114.3 0) (hide yes) (show_name no) (do_not_autoplace no) (effects (font (size 1.27 1.27))))
  (property "Product" "https://www.digikey.com/en/products/result?keywords=MJ-3523-SMT-TR" (at 177.8 114.3 0) (hide yes) (show_name no) (do_not_autoplace no) (effects (font (size 1.27 1.27))))
  (pin "2")
  (pin "1")
  (pin "10"))
 (symbol
  (lib_id "power:GND")
  (at 114.3 81.28 0)
  (unit 1)
  (body_style 1)
  (exclude_from_sim no)
  (in_bom no)
  (on_board no)
  (in_pos_files yes)
  (dnp no)
  (property "Reference" "#PWR121" (at 114.3 81.28 0) (hide yes) (show_name no) (do_not_autoplace no) (effects (font (size 1.27 1.27))))
  (property "Value" "GND" (at 114.3 81.28 0) (hide yes) (show_name no) (do_not_autoplace no) (effects (font (size 1.27 1.27))))
  (property "Footprint" "" (at 114.3 81.28 0) (hide yes) (show_name no) (do_not_autoplace no) (effects (font (size 1.27 1.27))))
  (property "Datasheet" "" (at 114.3 81.28 0) (hide yes) (show_name no) (do_not_autoplace no) (effects (font (size 1.27 1.27))))
  (property "Description" "Power symbol creates a global label with name \\\"GND\\\" , ground" (at 114.3 81.28 0) (hide yes) (show_name no) (do_not_autoplace no) (effects (font (size 1.27 1.27))))
  (pin "1"))
 (symbol
  (lib_id "power:+12V")
  (at 104.14 53.34 0)
  (unit 1)
  (body_style 1)
  (exclude_from_sim no)
  (in_bom no)
  (on_board no)
  (in_pos_files yes)
  (dnp no)
  (property "Reference" "#PWR120" (at 104.14 53.34 0) (hide yes) (show_name no) (do_not_autoplace no) (effects (font (size 1.27 1.27))))
  (property "Value" "+12V" (at 104.14 49.784 0) (show_name no) (do_not_autoplace no) (effects (font (size 1.27 1.27))))
  (property "Footprint" "" (at 104.14 53.34 0) (hide yes) (show_name no) (do_not_autoplace no) (effects (font (size 1.27 1.27))))
  (property "Datasheet" "" (at 104.14 53.34 0) (hide yes) (show_name no) (do_not_autoplace no) (effects (font (size 1.27 1.27))))
  (property "Description" "Power symbol creates a global label with name \\\"+12V\\\"" (at 104.14 53.34 0) (hide yes) (show_name no) (do_not_autoplace no) (effects (font (size 1.27 1.27))))
  (pin "1"))
 (symbol
  (lib_id "Device:R_US")
  (at 39.37 76.2 90)
  (unit 1)
  (body_style 1)
  (exclude_from_sim no)
  (in_bom yes)
  (on_board yes)
  (in_pos_files yes)
  (dnp no)
  (property "Reference" "R35" (at 39.37 70.084 270) (show_name no) (do_not_autoplace no) (effects (font (size 1.27 1.27))))
  (property "Value" "1k" (at 39.37 72.184 270) (show_name no) (do_not_autoplace no) (effects (font (size 1.27 1.27))))
  (property "Footprint" "Resistor_SMD:R_0402_1005Metric" (at 39.37 76.2 0) (hide yes) (show_name no) (do_not_autoplace no) (effects (font (size 1.27 1.27))))
  (property "Datasheet" "https://www.digikey.com/en/products/result?keywords=RC0402FR-071KL" (at 39.37 76.2 0) (hide yes) (show_name no) (do_not_autoplace no) (effects (font (size 1.27 1.27))))
  (property "Description" "Resistor, US symbol" (at 39.37 76.2 0) (hide yes) (show_name no) (do_not_autoplace no) (effects (font (size 1.27 1.27))))
  (property "Product" "https://www.digikey.com/en/products/result?keywords=RC0402FR-071KL" (at 39.37 76.2 0) (hide yes) (show_name no) (do_not_autoplace no) (effects (font (size 1.27 1.27))))
  (pin "1")
  (pin "2"))
 (symbol
  (lib_id "Device:R_US")
  (at 114.3 77.47 0)
  (unit 1)
  (body_style 1)
  (exclude_from_sim no)
  (in_bom yes)
  (on_board yes)
  (in_pos_files yes)
  (dnp no)
  (property "Reference" "R38" (at 117.516 76.42 0) (show_name no) (do_not_autoplace no) (effects (font (size 1.27 1.27)) (justify left)))
  (property "Value" "1k" (at 117.516 78.52 0) (show_name no) (do_not_autoplace no) (effects (font (size 1.27 1.27)) (justify left)))
  (property "Footprint" "Resistor_SMD:R_0402_1005Metric" (at 114.3 77.47 0) (hide yes) (show_name no) (do_not_autoplace no) (effects (font (size 1.27 1.27))))
  (property "Datasheet" "https://www.digikey.com/en/products/result?keywords=RC0402FR-071KL" (at 114.3 77.47 0) (hide yes) (show_name no) (do_not_autoplace no) (effects (font (size 1.27 1.27))))
  (property "Description" "Resistor, US symbol" (at 114.3 77.47 0) (hide yes) (show_name no) (do_not_autoplace no) (effects (font (size 1.27 1.27))))
  (property "Product" "https://www.digikey.com/en/products/result?keywords=RC0402FR-071KL" (at 114.3 77.47 0) (hide yes) (show_name no) (do_not_autoplace no) (effects (font (size 1.27 1.27))))
  (pin "1")
  (pin "2"))
 (symbol
  (lib_id "Transistor_FET:BSS84")
  (at 101.6 63.5 0)
  (mirror x)
  (unit 1)
  (body_style 1)
  (exclude_from_sim no)
  (in_bom yes)
  (on_board yes)
  (in_pos_files yes)
  (dnp no)
  (property "Reference" "Q6" (at 108.245 62.45 0) (show_name no) (do_not_autoplace no) (effects (font (size 1.27 1.27)) (justify left)))
  (property "Value" "BSS84" (at 108.245 64.55 0) (show_name no) (do_not_autoplace no) (effects (font (size 1.27 1.27)) (justify left)))
  (property "Footprint" "Package_TO_SOT_SMD:SOT-23" (at 101.6 63.5 0) (hide yes) (show_name no) (do_not_autoplace no) (effects (font (size 1.27 1.27))))
  (property "Datasheet" "https://www.onsemi.com/download/data-sheet/pdf/bss84-d.pdf" (at 101.6 63.5 0) (hide yes) (show_name no) (do_not_autoplace no) (effects (font (size 1.27 1.27))))
  (property "Description" "-0.13A Id, -50V Vds, P-Channel MOSFET, SOT-23" (at 101.6 63.5 0) (hide yes) (show_name no) (do_not_autoplace no) (effects (font (size 1.27 1.27))))
  (property "Product" "https://www.digikey.com/en/products/result?keywords=BSS84" (at 101.6 63.5 0) (hide yes) (show_name no) (do_not_autoplace no) (effects (font (size 1.27 1.27))))
  (pin "1")
  (pin "2")
  (pin "3")))
